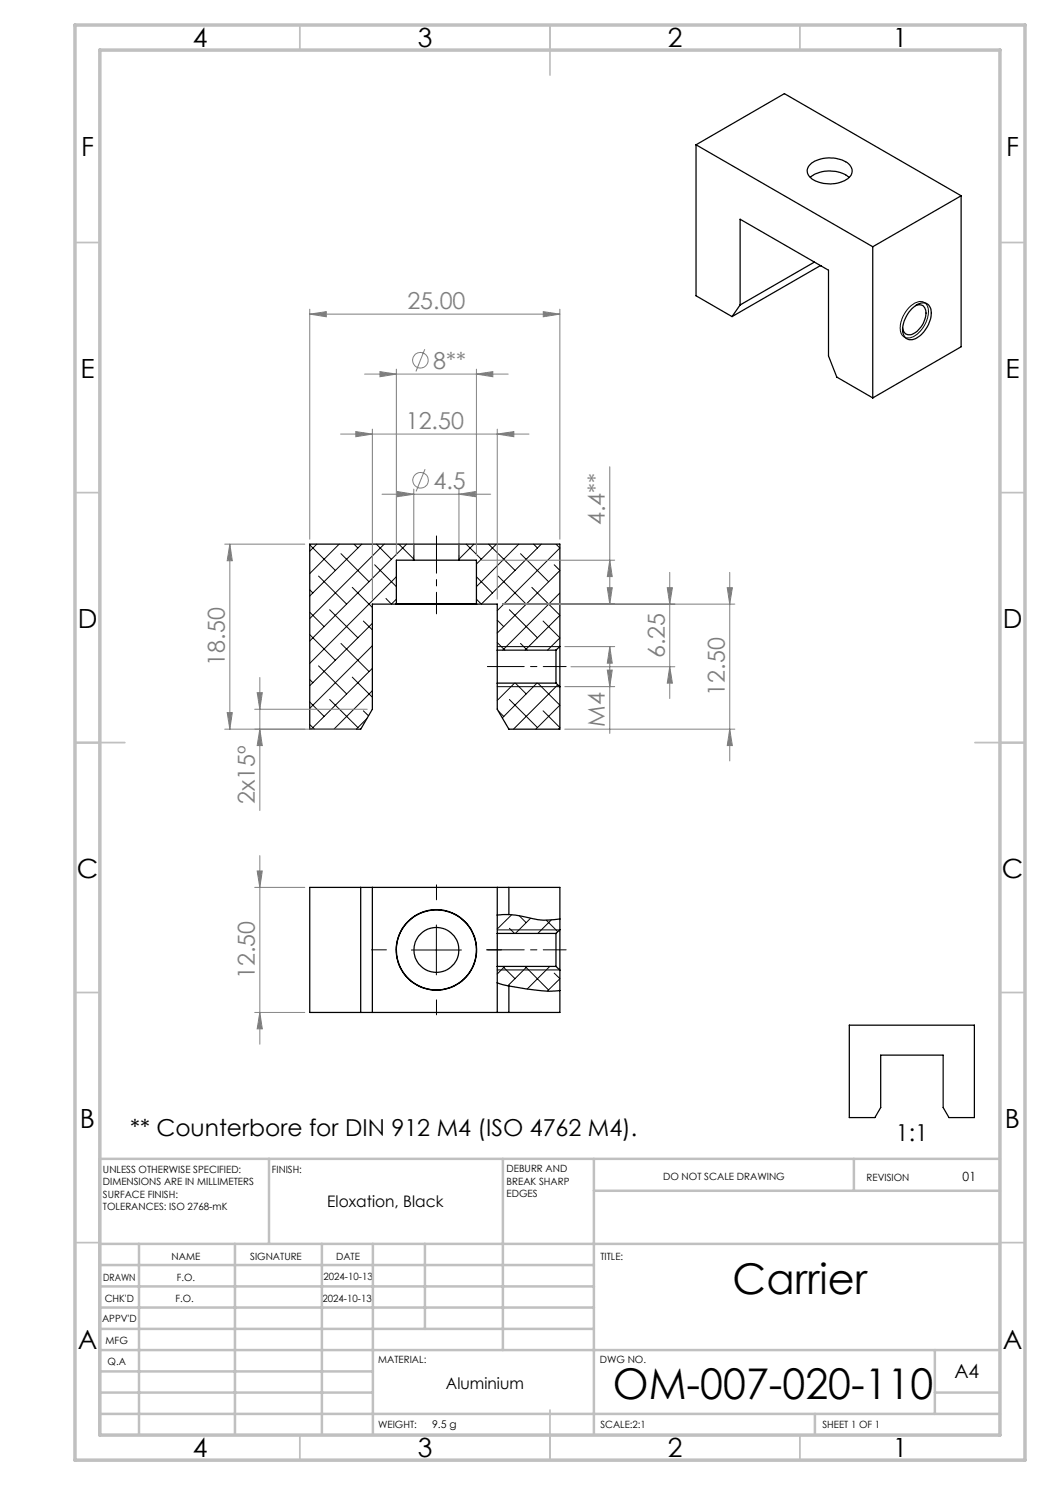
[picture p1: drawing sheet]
<svg xmlns="http://www.w3.org/2000/svg" width="210mm" height="297mm" viewBox="0 0 210 297" stroke-linecap="round" stroke-linejoin="round" font-family="sans-serif">
<g fill="none" stroke="#000" stroke-width=".2">
<path d="M181.9 61.5a2.68 2.68 0 0 1 3.1-.9 3.4 3.4 0 0 1 .1 4 4.4 4.4 0 0 1-3.8 3 1.98 1.98 0 0 1-1.2-2.5l.5-1.8zM61.9 118l.7 .6M61.9 109l5.2 5.1M63.4 108.8l-1.5 1.4M63.7 115.2l5.6 5.6M67.8 108.8l-5.9 5.9M68.2 110.7l5.6 5.6M70.4 117.5l4.1 4M70.8 108.8l.8 .8M72.4 108.8l-10.5 10.4M74.9 113l4.4 4.3M75.3 108.8l3 3.1"/>
<path d="M76.8 108.8l-14.9 14.9M77.2 119.7l1.1 1.1 1-1M79.3 115.4l-17.4 17.3M79.8 108.8l3 3.1-.2 .1M81.3 108.8l-19.4 19.4M93.2 108.8l3.1 3.1M94.8 108.8l-3 3M95.3 115.4l3.2 3.2M97.7 108.8l5.3 5.3M99.3 108.8l-4 4M99.6 115.2l5.6 5.6M103.8 108.8l-8.5 8.5"/>
<path d="M104.1 110.7l5.6 5.6M106.4 117.5l5.6 5.5M106.7 108.8l.8 .8M108.3 108.8l-12 12-1-1M110.8 113l1.2 1.1-12.6 12.5M111.2 108.8l.8 .8-12.6 12.5M112 118.6l-11.5 11.4M61.9 135.9l.7 .7M61.9 126.9l5.2 5.1M61.9 122.4l2.9 2.9M63.7 133.2l5.6 5.6M65.9 139.9l5.7 5.6"/>
<path d="M65.9 122l5.7 5.6M68.2 128.7l5.6 5.6M70.4 135.4l4.1 4M72.7 124.2l1.8 1.8M74.5 124.7l-12.6 12.5M74.5 129.1l-12.6 12.6M74.5 133.7l-12.2 12.1M74.5 138.1l-7.7 7.7M99.4 128.5l1.6 1.5M99.4 124l1.4 1.3M99.4 137.3h12.5M99.4 129.3h12.5"/>
<path d="M101.9 139.9l5.6 5.6M101.9 122l5.6 5.6M102.9 136.6l-3.5 3.5M103.1 136.6l2.1 2.2M104.1 128.7l1.3 1.3M107.4 136.6l-6.9 7M107.6 136.6l4.4 4.4-4.8 4.8M108.6 124.2l3.4 3.4M111.5 137l-8.8 8.8M112 123.1l-7 6.9M112 127.6l-2.5 2.4M61.9 144.9l1 .9"/>
<path d="M61.9 140.4l2.9 2.9M72.7 142.2l1 1M73.4 143.7l-2.1 2.1M99.7 142.2l1.1 1.1M108.6 142.2l3.4 3.3M112 145.6l-.3 .2M82.3 190h10M87.3 185v10M99.4 194h12.5M99.4 186h12.5M100.5 193.3l2.5 2.5M101 193.3l-1.6 1.5"/>
<path d="M101.9 185.7l1 1M102.3 182.9l-2.9 2.9M103.9 183.2l1.3 1.3M105 193.3l4.7 4.7M105.4 193.3l-3.8 3.9M106.1 183.7l-3 3M109.3 184l2.2 2.3M110 193.3l-4.6 4.5M110.3 184l-2.7 2.7M110.8 194.6l1.2 1.1M112 195.8l-2.5 2.4"/>
</g>
<g fill="none" stroke="#000" stroke-width=".25">
<path d="M139.2 29v30.2l7.2 4.1M139.2 29l35.4 20.4M139.2 29l17.7-10.3 35.3 20.5M161.9 33.1a6.4 6.4 0 0 1 7.2-.8 1.98 1.98 0 0 1 1.3 2 1.98 1.98 0 0 1-1.5 1.8 6.7 6.7 0 0 1-6.9-.7 1.68 1.68 0 0 1-.1-2.3zM162.1 35.5a6.4 6.4 0 0 1 7.7 0M192.2 39.2l-17.6 10.2M192.2 39.2v30.2l-17.6 10.2M162.9 52.4l-14.9 8.6M164.1 53.1h.1M164.1 53.1l-17.7 10.2M174.6 49.4v30.2M148 61v-17.2l17.7 10.2v17.2l1.7 4.2 7.2 4.2"/>
<path d="M148 61l-1.6 2.3M182.4 61.7a2.65 2.65 0 0 1 3.1-.9 3.1 3.1 0 0 1 .3 3.7 4.9 4.9 0 0 1-3.7 3.4 1.89 1.89 0 0 1-1.5-2.5 6.9 6.9 0 0 1 1.8-3.7zM183.1 61.1a1.39 1.39 0 0 1 1.6 .1 1.39 1.39 0 0 1 .5 1.4 4.8 4.8 0 0 1-3.1 4.4 1.3 1.3 0 0 1-1.5-1.4M82.8 112h9M82.8 108.8h9M82.8 108.8v3.2M82.8 112h-3.5v8.8M82.8 108.8h-20.9v37h10.2l2.4-4v-21h4.7M91.8 112h3.5v8.8M91.8 108.8h20.2v20.5M91.8 108.8v3.2M79.2 120.8h16.1"/>
<path d="M79.3 120.8h16M79.3 120.8h-.1M95.3 120.8h.1M95.3 120.8h4.1v9.2M99.4 130v6.6M99.4 136.6v5.2l2.4 4h10.2v-8.4M99.4 136.6h11.8M99.4 130h11.8M111.2 130v6.6M111.2 136.6l.8 .8M112 129.3v8.1M112 129.3l-.8 .7"/>
<path d="M72.1 177.5v25M74.5 177.5v25M99.4 177.5v9.2M101.8 177.5v5.4M99.4 196.6l2.4 .6M99.4 186.7v6.6M99.4 193.3v9.2M99.4 193.3h11.8M99.4 186.7h11.8M101.8 197.2l3.3 .6a26.4 26.4 0 0 0 6.9 .3M101.8 182.9l-2.4 .1M101.8 182.9l3.6 .6a13.4 13.4 0 0 0 6.6 .3"/>
<path d="M101.8 197.2v5.3M111.2 186.7v6.6M111.2 193.3l.8 .7M112 185.9v8.1M112 185.9v-8.4h-50.1v25h50.1v-8.5M112 185.9l-.8 .8M169.9 205h25v18.5h-5.1l-1.2-2v-10.5h-12.5v10.5l-1.1 2h-5.1z"/>
<circle cx="87.3" cy="190" r="8.1"/>
<circle cx="87.3" cy="190" r="8"/>
<circle cx="87.3" cy="190" r="4.5"/>
</g>
<g fill="none" stroke="#808080" stroke-width=".2">
<path d="M61.9 62.8l3.4-.5v1.1zM61.9 61.8v46M61.9 62.8h50.1M72.9 74.8h28.7M76 74.3l3.3 .5-3.3 .5zM79.3 73.8v37.2M84.9 69.8l-1.7 4.5M95.3 74.8l3.3-.5v1zM95.3 73.8v37.2M108.7 62.3l3.3 .5-3.3 .6zM112 61.8v46M68.1 86.8h37.7"/>
<path d="M71.2 86.3l3.3 .5-3.3 .5zM74.5 85.8v34M76.4 98.8h21.7M79.5 98.3l3.3 .5-3.3 .5zM82.8 97.8v13.2M85 93.8l-1.8 4.5M91.8 98.8l3.3-.5v1zM91.8 97.8v13.2M99.4 86.8l3.4-.5v1zM99.4 85.8v34M122 93.3v27.5M44.9 108.8h16.1"/>
<path d="M46 108.8l.5 3.3h-1.1zM46 108.8v37M96.3 112h26.6M121.5 117.5h.9l-.4 3.3zM122 112l.4 3.3h-.9zM133.5 117.5h1l-.6 3.3zM133.9 114.5v25.2M145.5 117.5h1l-.6 3.3zM145.9 114.5v37.7M51.4 138.5h1.1l-.5 3.3zM52 135.5v26.6M100.5 120.8h46.5"/>
<path d="M113 129.3h9.9M113 137.3h9.9M114.2 133.3h20.8M121.5 134h.9l-.4 3.3zM122 129.3l.4 3.3h-.9zM122 129.3v17.4M133.9 133.3l.6 3.3h-1zM44.9 145.8h26.3M45.4 142.5h1.1l-.5 3.3zM50.9 141.8h22.5M52 145.8l.5 3.3h-1.1zM113 145.8h34"/>
<path d="M145.9 145.8l.6 3.3h-1zM50.9 177.5h10.1M51.4 174.2h1.1l-.5 3.3zM52 171.1v37.7M50.9 202.5h10.1M52 202.5l.5 3.3h-1.1z"/>
<circle cx="84.1" cy="72.1" r="1.55"/>
<circle cx="84.1" cy="96" r="1.55"/>
</g>
<path d="M97.5 133.3h15.7M97.5 190h15.7" fill="none" stroke="#000" stroke-width=".2" stroke-dasharray="15.2 1.3 1.3 1.3" stroke-dashoffset="7.9"/>
<path d="M87.3 107.2v15.6" fill="none" stroke="#000" stroke-width=".2" stroke-dasharray="15.2 1.3 1.3 1.3" stroke-dashoffset="7.8"/>
<g fill="none" stroke="#c0c0c0" stroke-width=".35">
<path d="M60 5v5M110 5v10M160 5v5M15 48.5h5M200 48.5h5M15 98.5h5M200 98.5h5M15 148.5h10M195 148.5h10M15 198.5h5M200 198.5h5M15 248.5h5"/>
<path d="M200 248.5h5M60 287v5M110 282v10M160 287v5"/>
</g>
<g fill="none" stroke="#c0c0c0" stroke-width=".5">
<path d="M53.8 231.8v17M100.6 231.8v38.2M118.8 231.8v55.2M118.8 238.2h81.2M170.8 231.8v6.4M200 231.8h-180v55.2M20 248.8h180M20 257.3h98.8M20 253h98.8M27.8 248.8v38.2M47 248.8v38.2M64.4 248.8v38.2"/>
<path d="M74.6 248.8v38.2M85 248.8v17M20 265.8h98.8M20 261.5h98.8M20 278.5h54.6M20 274.3h54.6M20 270h180M187 278.5h13M187 270v12.8M20 282.8h180M163 282.8v4.2"/>
</g>
<path d="M15 5h190v287h-190zM20 10h180v277h-180z" fill="none" stroke="#c0c0c0" stroke-width=".7"/>
<path d="M87.3 180v-3M77.3 190h-3M87.3 200v3M97.3 190h3" fill="none" stroke="#000" stroke-width=".2" stroke-dasharray="15.2 1.3 1.3 1.3"/>
<g fill="#808080">
<path d="M91.8 98.8l3.3-.5v1zM79.5 98.3l3.3 .5-3.3 .5zM99.4 86.8l3.4-.5v1zM71.2 86.3l3.3 .5-3.3 .5z"/>
<path d="M76 74.3l3.3 .5-3.3 .5zM95.3 74.8l3.3-.5v1z"/>
<path d="M61.9 62.8l3.4-.5v1.1zM108.7 62.3l3.3 .5-3.3 .6z"/>
<path d="M45.4 142.5h1.1l-.5 3.3zM46 108.8l.5 3.3h-1.1z"/>
<path d="M122 129.3l.4 3.3h-.9zM121.5 134h.9l-.4 3.3zM133.5 117.5h1l-.6 3.3zM133.9 133.3l.6 3.3h-1zM145.5 117.5h1l-.6 3.3zM145.9 145.8l.6 3.3h-1zM122 112l.4 3.3h-.9zM121.5 117.5h.9l-.4 3.3zM51.4 138.5h1.1l-.5 3.3zM52 145.8l.5 3.3h-1.1zM51.4 174.2h1.1l-.5 3.3zM52 202.5l.5 3.3h-1.1z"/>
</g>
<g font-size="8.5">
<text x="146.5" y="258.8">Carrier</text>
<text x="122.6" y="279.7">OM-007-020-110</text>
</g>
<g font-size="5.3">
<text x="38.5" y="9.5">4</text>
<text x="83.5" y="9.5">3</text>
<text x="133.6" y="9.5">2</text>
<text x="178.6" y="9.5">1</text>
<text x="16.2" y="31.3">F</text>
<text x="201.2" y="31.3">F</text>
<text x="16.1" y="75.5">E</text>
<text x="201.1" y="75.5">E</text>
<text x="15.5" y="125.5">D</text>
<text x="200.5" y="125.5">D</text>
<text x="15.4" y="175.5">C</text>
<text x="200.4" y="175.5">C</text>
<text x="16" y="225.5">B</text>
<text x="201" y="225.5">B</text>
<text x="15.5" y="269.8">A</text>
<text x="200.5" y="269.8">A</text>
<text x="38.5" y="291.5">4</text>
<text x="83.5" y="291.5">3</text>
<text x="133.6" y="291.5">2</text>
<text x="178.6" y="291.5">1</text>
</g>
<g font-size="4.7" fill="#808080">
<text x="81.5" y="61.8">25.00</text>
<text x="86.7" y="73.7">8**</text>
<text x="81.2" y="85.8">12.50</text>
<text x="86.7" y="97.7">4.5</text>
<text x="121" y="105.1" transform="rotate(-90 121 105.1)">4.4**</text>
<text x="133" y="131.6" transform="rotate(-90 133 131.6)">6.25</text>
<text x="45" y="133.1" transform="rotate(-90 45 133.1)">18.50</text>
<text x="145" y="139.1" transform="rotate(-90 145 139.1)">12.50</text>
<text x="121" y="145.4" transform="rotate(-90 121 145.4)">M4</text>
<text x="51" y="160.8" transform="rotate(-90 51 160.8)">2x15º</text>
<text x="51" y="195.8" transform="rotate(-90 51 195.8)">12.50</text>
</g>
<g font-size="4.7">
<text x="26" y="227.2">** Counterbore for DIN 912 M4 (ISO 4762 M4).</text>
<text x="179.2" y="228.3">1:1</text>
</g>
<text font-size="3.9" x="190.9" y="275.5">A4</text>
<g font-size="3.2">
<text x="65.5" y="241.4">Eloxation, Black</text>
<text x="89.2" y="277.9">Aluminium</text>
</g>
<text font-size="2.5" x="192.5" y="236.1">01</text>
<text font-size="2.1" x="86.4" y="285.6">9.5 g</text>
<g font-size="2">
<text x="20.6" y="234.6">UNLESS OTHERWISE SPECIFIED:</text>
<text x="20.6" y="237.1">DIMENSIONS ARE IN MILLIMETERS</text>
<text x="20.6" y="239.6">SURFACE FINISH:</text>
<text x="54.4" y="234.6">FINISH:</text>
<text x="101.3" y="234.5">DEBURR AND</text>
<text x="101.3" y="237">BREAK SHARP</text>
<text x="101.3" y="239.5">EDGES</text>
<text x="132.6" y="236">DO NOT SCALE DRAWING</text>
<text x="173.3" y="236.2">REVISION</text>
<text x="20.6" y="242.1">TOLERANCES: ISO 2768-mK</text>
<text x="34.3" y="252">NAME</text>
<text x="50" y="251.9">SIGNATURE</text>
<text x="67.2" y="251.9">DATE</text>
<text x="120.1" y="251.9">TITLE:</text>
<text x="20.6" y="256.1">DRAWN</text>
<text x="35.3" y="256.1">F.O.</text>
<text x="64.7" y="255.9">2024-10-13</text>
<text x="20.9" y="260.3">CHK'D</text>
<text x="35.1" y="260.3">F.O.</text>
<text x="64.5" y="260.3">2024-10-13</text>
<text x="20.4" y="264.4">APPV'D</text>
<text x="21.1" y="268.8">MFG</text>
<text x="21.5" y="273">Q.A</text>
<text x="75.6" y="272.5">MATERIAL:</text>
<text x="120" y="272.5">DWG NO.</text>
<text x="75.6" y="285.5">WEIGHT:</text>
<text x="120.1" y="285.6">SCALE:2:1</text>
<text x="164.5" y="285.6">SHEET 1 OF 1</text>
</g>
</svg>
